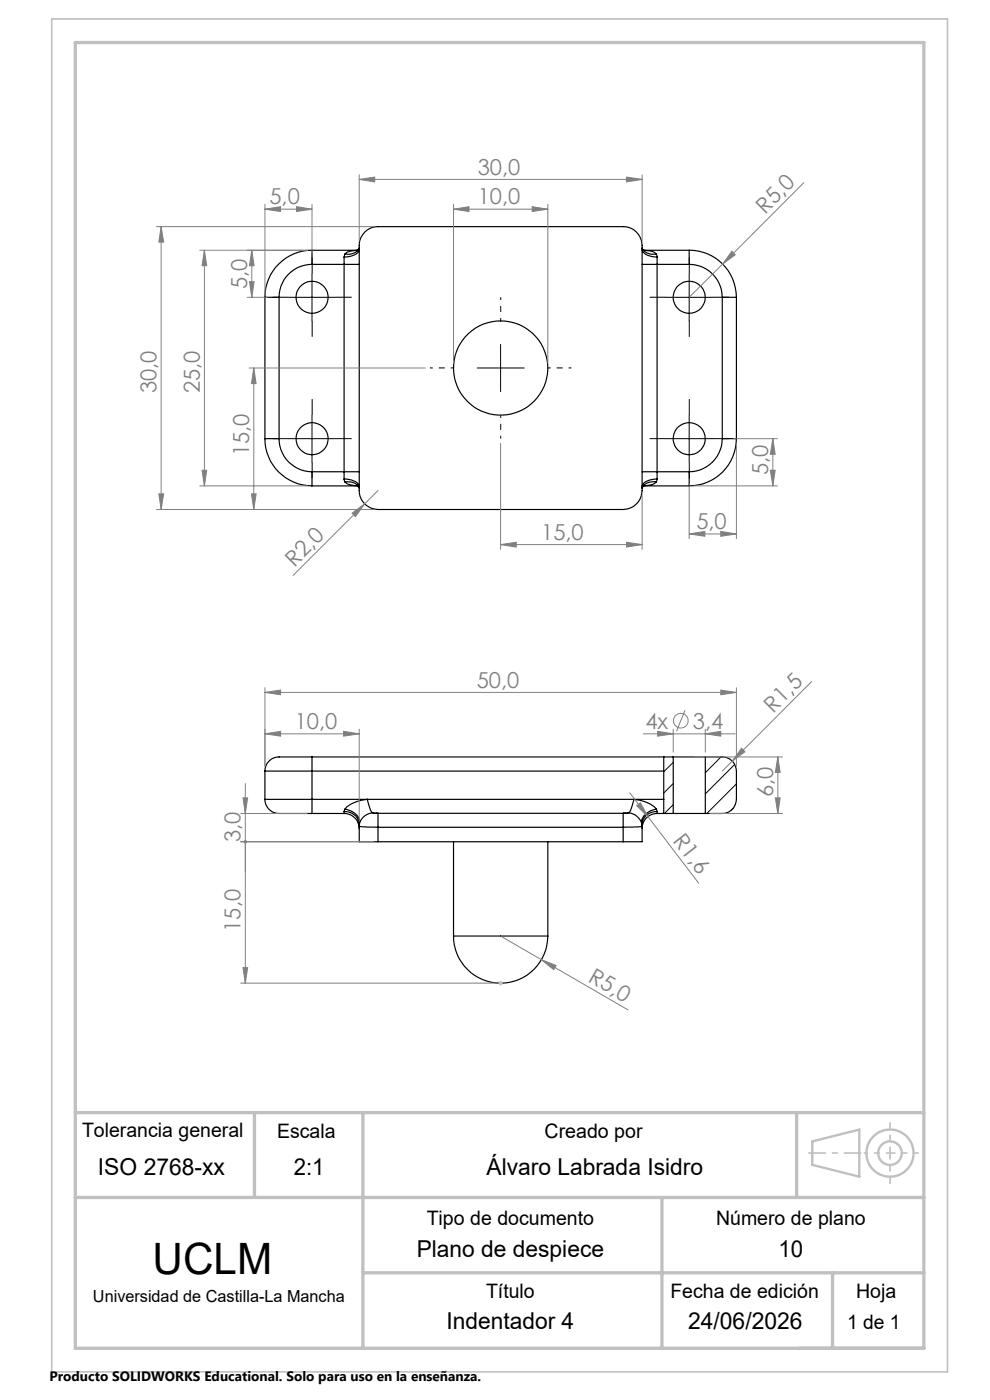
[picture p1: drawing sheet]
<svg xmlns="http://www.w3.org/2000/svg" width="210mm" height="297mm" viewBox="0 0 210 297" stroke-linecap="round" stroke-linejoin="round" font-family="sans-serif">
<g fill="none" stroke="#000" stroke-width=".25">
<path d="M66.2 53.1a10 10 0 0 0-10 10M66.2 53.1v3M66.2 56.1a7 7 0 0 0-7 7M66.2 53.1h9.6l-1.7 .2-.9 .6M66.2 56.1h6.8M73 54.5v1.6M73 56.1h3.2M73 56.1v44M73.2 53.9l-.2 .6M75.7 53.2l.5-.6a2.68 2.68 0 0 1-3 1.3M76.2 52.9v.3a3.4 3.4 0 0 1-3.2 1.3M77.4 49.2a4 4 0 0 1 2.8-1.1h52a4 4 0 0 1 4 4v52a4.1 4.1 0 0 1-4 4h-52a4 4 0 0 1-4-4v-52a3.8 3.8 0 0 1 1.2-2.9z"/>
<path d="M136.2 56.1h3.2M136.2 52.9a2.09 2.09 0 0 0 2.1 1.5l1.1 .1M136.5 53.1h9.7M136.6 53.1l.6 .1a2.8 2.8 0 0 1 2 .7M136.7 53.2l-.5-.6a2.66 2.66 0 0 0 3 1.3M139.2 53.9l.2 .6M139.4 54.5v1.6M139.4 56.1v44M139.4 56.1h6.8M146.2 56.1a7 7 0 0 1 7 7M146.2 53.1v3M146.2 53.1a10 10 0 0 1 10 10"/>
<path d="M56.2 63.1h3M56.2 63.1v30M59.2 63.1v30M153.2 63.1h3M153.2 63.1v30M156.2 63.1v30M56.2 93.1a10 10 0 0 0 10 10M56.2 93.1h3M59.2 93.1a7 7 0 0 0 7 7M153.2 93.1a7 7 0 0 1-7 7M153.2 93.1h3M156.2 93.1a10 10 0 0 1-10 10"/>
<path d="M66.2 100.1v3M66.2 100.1h6.8M66.2 103.1h9.6M73 100.1v1.5M73 100.1h3.2M73 101.6a3.5 3.5 0 0 1 3.2 1.4v.3M73 101.6l.2 .6M73.2 102.2a2.64 2.64 0 0 1 3 1.3l-.5-.6M73.2 102.2l.9 .6 1.7 .2M136.2 100.1h3.2M136.5 103.1h9.7M139.2 102.2a2.62 2.62 0 0 0-3 1.3l.5-.6"/>
<path d="M139.2 102.2a3.3 3.3 0 0 1-2.6 .8M139.4 100.1v1.5M139.4 101.6a3.4 3.4 0 0 0-3.2 1.4v.3M139.4 101.6l-.2 .6M139.4 100.1h6.8M146.2 100.1v3M56.2 163.6h10M56.2 169.6h10M56.2 169.6a3.3 3.3 0 0 0 4.1 3h5.9M56.2 163.6v6M66.2 160.6h-5.9a3.3 3.3 0 0 0-4.1 3M66.2 160.6v3"/>
<path d="M66.2 169.6v3M66.2 172.6h6.8M66.2 169.6h74.6M66.2 163.6h74.6M66.2 160.6h76.6M66.2 163.6v6M73 172.2a3.1 3.1 0 0 1 3.2 2.7M73 172.2v.4M73 172.6a3.2 3.2 0 0 1 3.2 3.2M73.2 171.7a3.2 3.2 0 0 1 3.1 2.9M73.2 171.7a6.5 6.5 0 0 1 4.7-2.1l.5 1.6a1.42 1.42 0 0 0 1 1.3h.4M73.2 171.7l-.2 .5"/>
<path d="M76.2 175.2l.5 .2 3.5 .1M76.2 175.2v3.4h4M76.2 174.9v.3M76.3 174.6l-.1 .6M76.3 174.6l-.1 .3M79.8 172.5h.4M79.8 172.5h52.8M80.2 172.5v3M80.2 172.5h-.6a3 3 0 0 0-3.3 2.1M80.2 175.5h52M80.2 178.6h52M80.2 175.5v3.1"/>
<path d="M96.2 178.6v20M116.2 178.6v20M132.2 172.5v3M132.2 172.5a3.3 3.3 0 0 1 3.9 2.1M132.2 172.5h.4M132.2 175.5v3.1M136.1 174.6l.1 .6M136.1 174.6l.1 .3M136.2 175.2l-1.1 .2-2.9 .1M136.2 175.2v3.4h-4M136.2 174.9v.3M139.2 171.7a6.3 6.3 0 0 0-4.7-2.1l-.5 1.6a1.35 1.35 0 0 1-1 1.3h-.4"/>
<path d="M139.2 171.7a3.3 3.3 0 0 0-3.1 2.9M139.2 171.7l.2 .5M139.4 172.2a2.99 2.99 0 0 0-3.2 2.7M139.4 172.2v.4M139.4 172.6a3.2 3.2 0 0 0-3.2 3.2M139.4 172.6h3.4M140.8 160.6v3M140.8 169.6v3M140.8 163.6v6M142.8 172.6h6.8M142.8 160.6h6.8M142.8 160.6v12"/>
<path d="M149.6 160.6h3.6a3 3 0 0 1 3 3v6a2.99 2.99 0 0 1-3 3h-3.6M149.6 160.6v12M96.2 198.6a10 10 0 0 0 10 10 10 10 0 0 0 10-10M96.2 198.6h20"/>
<circle cx="66.2" cy="63.1" r="3.4"/>
<circle cx="106.2" cy="78.1" r="10"/>
<circle cx="146.2" cy="63.1" r="3.4"/>
<circle cx="66.2" cy="93.1" r="3.4"/>
<circle cx="146.2" cy="93.1" r="3.4"/>
</g>
<g fill="none" stroke="#000" stroke-width=".21">
<path d="M66.2 58.1v10M146.2 58.1v10M61.2 63.1h10M101.2 78.1h10M106.2 73.1v10M141.2 63.1h10M61.2 93.1h10M66.2 88.1v10M141.2 93.1h10M146.2 88.1v10M142.8 161.7l-2 2M142.8 166.2l-2 2"/>
<path d="M142.8 170.7l-1.9 1.9M152.9 160.6l-3.3 3.3M155.5 171.4l-.5 .5M155.9 162.2l-6.3 6.2M156.2 166.3l-6.3 6.3"/>
</g>
<g fill="none" stroke="#808080" stroke-width=".21">
<path d="M76.2 38.1l3.3-.5v1zM76.2 37.1v14M76.2 38.1h60M132.9 37.6l3.3 .5-3.3 .5zM136.2 37.1v14M170.5 38.8l-17.2 17.2M33.2 48.1h46M34.2 48.1l.5 3.3h-1zM34.2 48.1v60M42.4 53.1h22.8M43.4 53.1l.5 3.3h-1zM43.4 53.1v50"/>
<path d="M52.9 59.8h1l-.5 3.3zM53.4 53.1l.5 3.3h-1zM53.4 53.1v10M56.2 44.4l3.3-.6v1.1zM56.2 43.4v18.7M56.2 44.4h10M62.9 43.8l3.3 .6-3.3 .5zM66.2 43.4v10.3M96.2 44.4l3.3-.6v1.1zM96.2 44.4h20M96.2 43.4v33.7M112.9 43.8l3.3 .6-3.3 .5z"/>
<path d="M116.2 43.4v33.7M153.3 56l-7.1 7.1M155.3 53.3l.7 .7-2.7 2zM52.4 63.1h4.4M52.8 78.1h37.4M53.8 78.1l.5 3.3h-1zM53.8 78.1v30M42.9 99.8h1l-.5 3.3zM106.2 94.1v22.5M155.6 93.1h9.3M156.2 94.1v20.2M163.4 99.8h1l-.5 3.3z"/>
<path d="M163.9 93.1l.5 3.3h-1zM163.9 93.1v10M33.2 108.1h46M33.7 104.8h1l-.5 3.3zM42.4 103.1h22.8M53.3 104.8h1l-.5 3.3zM74.7 108.9l2.7-2-2 2.7zM80.2 104.1l-18 18M106.2 115.5l3.3-.5v1.1zM106.2 115.5h30M132.9 115l3.3 .5-3.3 .6zM136.2 105.1v11.5"/>
<path d="M146.2 113.3l3.3-.6v1.1zM146.2 102.5v11.8M146.2 113.3h10M147.2 103.1h17.7M152.9 112.7l3.3 .6-3.3 .5zM56.2 155.7l3.3-.6v1.1zM56.2 146.9l3.3-.5v1zM56.2 145.9v16.7M56.2 155.7h20M56.2 146.9h100M72.9 155.1l3.3 .6-3.3 .5zM76.2 154.7v19.5"/>
<path d="M136.5 155.7h19.5M139.5 155.1l3.3 .6-3.3 .5zM142.8 154.7v4.9M145.3 150.7l-1.8 4.4M149.6 155.7l3.3-.6v1.1zM149.6 154.7v4.9M152.9 146.4l3.3 .5-3.3 .5zM156.2 145.9v16.7M157.3 158.7l.7 .8-2.7 2zM172.2 144.6l-19 19M51 172.6h14.2M51 178.6h28.2"/>
<path d="M51.5 169.3h1l-.5 3.3zM52 166.2v42.4M133.6 168.2l14.6 19.2M135 170.9l.9-.6 1.5 2.9zM147.2 160.6h18.8M150.6 172.6h15.4M164.5 169.3h1l-.5 3.3zM165 160.6l.5 3.3h-1zM165 160.6v12M106.2 198.6l8.6 5M51 208.6h54.2M51.5 205.3h1l-.5 3.3z"/>
<path d="M114.8 203.6l3.2 1.2-.6 .9zM114.8 203.6l18.4 10.6"/>
<circle cx="144.4" cy="152.9" r="1.56"/>
</g>
<path d="M105.7 208.6h1M105.8 208.2l.7 .7M106.2 208.1v1M106.5 208.2l-.7 .7" fill="none" stroke="#c0c0c0" stroke-width=".21"/>
<g fill="none" stroke="#c0c0c0" stroke-width=".5">
<path d="M172.3 242.1l10-2.5v10l-10-2.5z"/>
<circle cx="188.8" cy="244.6" r="2.49"/>
<circle cx="188.8" cy="244.6" r="5"/>
</g>
<g fill="none" stroke="#000" stroke-width=".21" stroke-dasharray="15.2 1.3 1.3 1.3" stroke-linecap="butt">
<path d="M66.2 58.1v-3.4M146.2 58.1v-3.4M61.2 63.1h-3.4M66.2 68.1v3.4M71.2 63.1h3.4M141.2 63.1h-3.4M146.2 68.1v3.4M151.2 63.1h3.4M61.2 93.1h-3.4M66.2 88.1v-3.4M66.2 98.1v3.4M71.2 93.1h3.4"/>
<path d="M141.2 93.1h-3.4M146.2 88.1v-3.4M146.2 98.1v3.4M151.2 93.1h3.4"/>
</g>
<path d="M96.2 78.1h-5M106.2 68.1v-5M116.2 78.1h5M106.2 88.1v5" fill="none" stroke="#000" stroke-width=".21" stroke-dasharray="15.2 1.3 1.3 1.3" stroke-dashoffset="14.6" stroke-linecap="butt"/>
<path d="M188.8 244.6v-6.5M188.8 244.6v6.6" fill="none" stroke="#c0c0c0" stroke-width=".35" stroke-dasharray="15.2 1.3 1.3 1.3" stroke-dashoffset="13.9" stroke-linecap="butt"/>
<path d="M188.8 244.6h6.1" fill="none" stroke="#c0c0c0" stroke-width=".35" stroke-dasharray="15.2 1.3 1.3 1.3" stroke-dashoffset="14.1" stroke-linecap="butt"/>
<path d="M188.8 244.6h-5.6" fill="none" stroke="#c0c0c0" stroke-width=".35" stroke-dasharray="15.2 1.3 1.3 1.3" stroke-dashoffset="14.4" stroke-linecap="butt"/>
<path d="M182.7 244.6h-11.2" fill="none" stroke="#c0c0c0" stroke-width=".35" stroke-dasharray="15.2 1.3 1.3 1.3" stroke-dashoffset="11.5" stroke-linecap="butt"/>
<path d="M11 4h190v287h-190z" fill="none" stroke="#c0c0c0" stroke-width=".35"/>
<path d="M16 9h180v277h-180zM16 236h180M54 236v18M77 236v50M169 236v18M16 254h180M140.4 254v32M77 270h119M176.6 270v16" fill="none" stroke="#c0c0c0" stroke-width=".7"/>
<g fill="#808080">
<path d="M74.7 108.9l2.7-2-2 2.7z"/>
<path d="M155.3 53.3l.7 .7-2.7 2z"/>
<path d="M157.3 158.7l.7 .8-2.7 2z"/>
<path d="M135 170.9l.9-.6 1.5 2.9z"/>
<path d="M114.8 203.6l3.2 1.2-.6 .9z"/>
<path d="M62.9 43.8l3.3 .6-3.3 .5zM56.2 44.4l3.3-.6v1.1zM72.9 155.1l3.3 .6-3.3 .5zM56.2 155.7l3.3-.6v1.1zM149.6 155.7l3.3-.6v1.1zM139.5 155.1l3.3 .6-3.3 .5z"/>
<path d="M76.2 38.1l3.3-.5v1zM132.9 37.6l3.3 .5-3.3 .5zM146.2 113.3l3.3-.6v1.1zM152.9 112.7l3.3 .6-3.3 .5zM96.2 44.4l3.3-.6v1.1zM112.9 43.8l3.3 .6-3.3 .5zM106.2 115.5l3.3-.5v1.1zM132.9 115l3.3 .5-3.3 .6zM56.2 146.9l3.3-.5v1zM152.9 146.4l3.3 .5-3.3 .5z"/>
<path d="M52.9 59.8h1l-.5 3.3zM53.4 53.1l.5 3.3h-1z"/>
<path d="M34.2 48.1l.5 3.3h-1zM33.7 104.8h1l-.5 3.3zM43.4 53.1l.5 3.3h-1zM42.9 99.8h1l-.5 3.3zM163.9 93.1l.5 3.3h-1zM163.4 99.8h1l-.5 3.3zM53.8 78.1l.5 3.3h-1zM53.3 104.8h1l-.5 3.3zM165 160.6l.5 3.3h-1zM164.5 169.3h1l-.5 3.3zM51.5 169.3h1l-.5 3.3zM51.8 178.3a.34 .34 0 0 0 .1 .6 .34 .34 0 0 0 .5-.3 .34 .34 0 0 0-.4-.4v.4v-.4z"/>
<path d="M51.5 205.3h1l-.5 3.3zM51.8 178.3a.34 .34 0 0 0 .1 .6 .34 .34 0 0 0 .5-.3 .34 .34 0 0 0-.4-.4v.4v-.4z"/>
</g>
<text font-size="9.2" x="32.4" y="270.2">UCLM</text>
<g font-size="4.9">
<text x="20.8" y="249.2">ISO 2768-xx</text>
<text x="62.3" y="249.2">2:1</text>
<text x="103.2" y="249.2">Álvaro Labrada Isidro</text>
<text x="88.4" y="266.8">Plano de despiece</text>
<text x="165.1" y="266.8">10</text>
<text x="94.7" y="282">Indentador 4</text>
<text x="146" y="282">24/06/2026</text>
</g>
<g font-size="4.7" fill="#808080">
<text x="101.4" y="37">30,0</text>
<text x="57.1" y="43.3">5,0</text>
<text x="101.4" y="43.3">10,0</text>
<text x="162.3" y="45.5" transform="rotate(-45 162.3 45.5)">R5,0</text>
<text x="52.4" y="61.3" transform="rotate(-90 52.4 61.3)">5,0</text>
<text x="33.2" y="83.4" transform="rotate(-90 33.2 83.4)">30,0</text>
<text x="42.4" y="83.4" transform="rotate(-90 42.4 83.4)">25,0</text>
<text x="52.8" y="96.8" transform="rotate(-90 52.8 96.8)">15,0</text>
<text x="162.9" y="100.9" transform="rotate(-90 162.9 100.9)">5,0</text>
<text x="147.7" y="112.2">5,0</text>
<text x="114.8" y="114.5">15,0</text>
<text x="62.4" y="120.4" transform="rotate(-45 62.4 120.4)">R2,0</text>
<text x="101.1" y="145.9">50,0</text>
<text x="62.5" y="154.6">10,0</text>
<text x="136.9" y="154.6">4x</text>
<text x="147" y="154.6">3,4</text>
<text x="164" y="151.4" transform="rotate(-45 164 151.4)">R1,5</text>
<text x="164" y="169.2" transform="rotate(-90 164 169.2)">6,0</text>
<text x="51" y="178.7" transform="rotate(-90 51 178.7)">3,0</text>
<text x="142.6" y="178.4" transform="rotate(52 142.6 178.4)">R1,6</text>
<text x="51" y="197.7" transform="rotate(-90 51 197.7)">15,0</text>
<text x="124.6" y="208" transform="rotate(30 124.6 208)">R5,0</text>
</g>
<g font-size="4.2">
<text x="17.4" y="241.3">Tolerancia general</text>
<text x="58.8" y="241.4">Escala</text>
<text x="115.5" y="241.4">Creado por</text>
<text x="90.5" y="259.8">Tipo de documento</text>
<text x="151.9" y="259.8">Número de plano</text>
<text x="103.1" y="275.4">Título</text>
<text x="142.2" y="275.4">Fecha de edición</text>
<text x="181.6" y="275.4">Hoja</text>
<text x="179.7" y="282">1 de 1</text>
</g>
<text font-size="3.5" x="19.7" y="276.2">Universidad de Castilla-La Mancha</text>
<text font-size="2.9" x="10.5" y="292.9">Producto SOLIDWORKS Educational. Solo para uso en la enseñanza.</text>
</svg>
